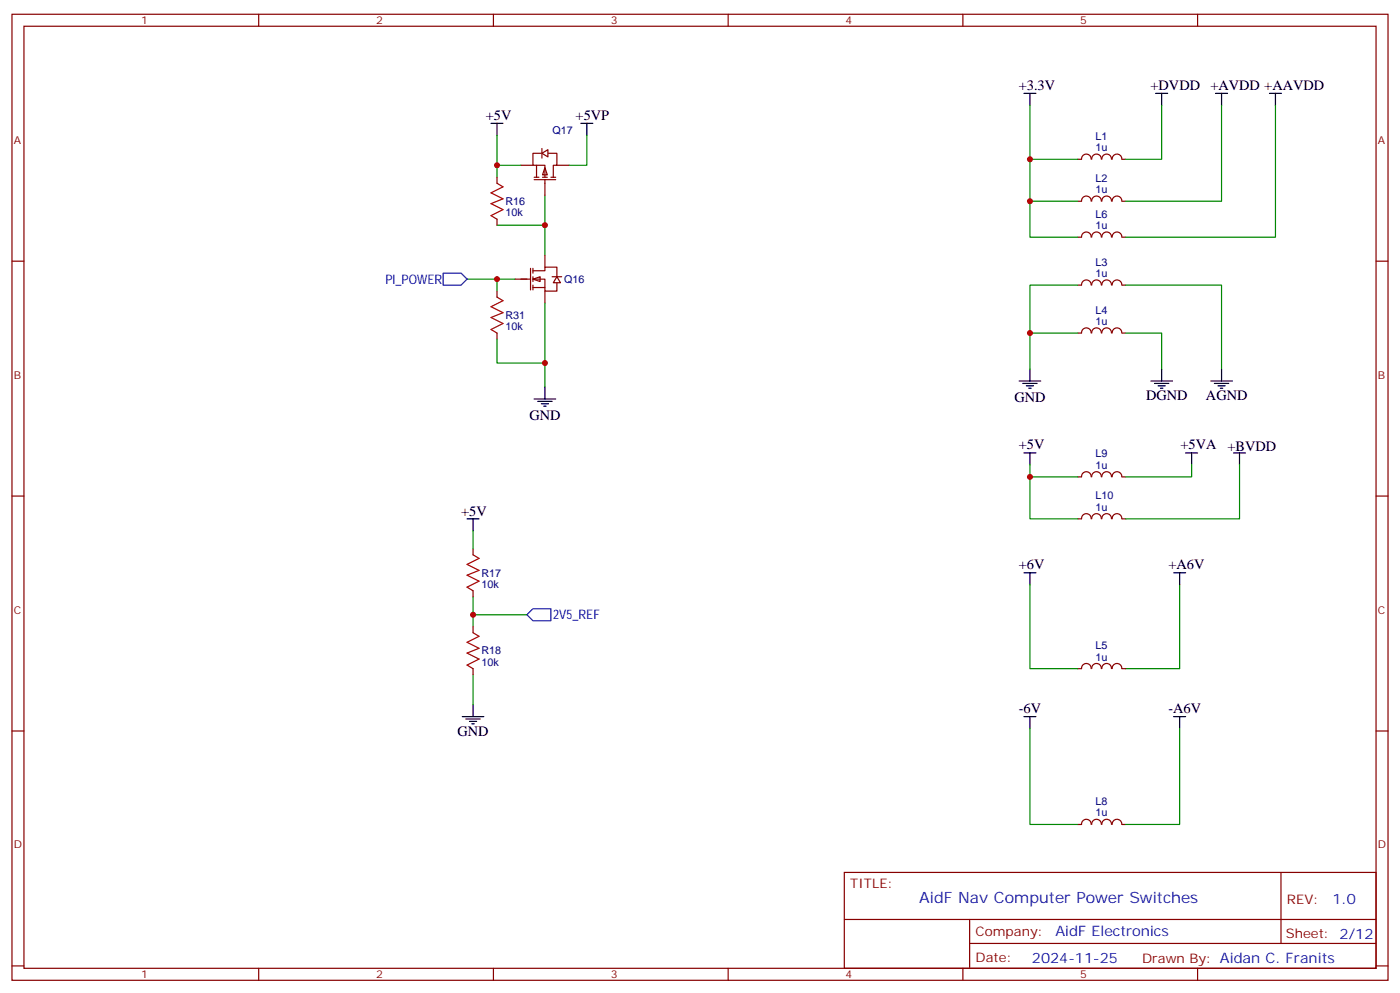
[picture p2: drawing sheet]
<svg xmlns="http://www.w3.org/2000/svg" width="412mm" height="292mm" viewBox="0 0 412 292" stroke-linecap="round" stroke-linejoin="round" font-family="sans-serif">
<g fill="none" stroke="#870000" stroke-width=".35">
<path d="M3.5 4.2h405.4v284.3h-405.4zM7.1 7.7h398.2v277.3h-398.2zM76.2 4.2v3.5M145.3 4.2v3.5M214.5 4.2v3.5M283.6 4.2v3.5M352.8 4.2v3.5M146.4 52.2v1.7M3.5 76.9h3.6M146.4 64.5v1.8M405.3 76.9h3.6M3.5 146h3.6"/>
<path d="M405.3 146h3.6M3.5 215.2h3.6M405.3 215.2h3.6M248.7 256.8h156.6v28.2h-156.6zM377.3 256.8v20.9M248.7 270.6h156.5M285.6 277.7h119.6M285.6 270.6v14.1M3.5 284.3h3.6M76.2 285v3.5M145.3 285v3.5M214.5 285v3.5"/>
<path d="M283.6 285v3.5M352.8 285v3.5M405.3 284.3h3.6"/>
</g>
<path d="M146.4 39.8v8.8h7.1M172.9 39.8v8.8h-5.3M146.4 48.6v3.6M160.5 57.5v8.8h-14.1M160.5 66.3v8.8M160.5 89.2v24.7" fill="none" stroke="#008700" stroke-width=".35"/>
<path d="M144.6 36.3h3.6M146.4 36.3v3.5M171.1 36.3h3.5M172.9 36.3v3.5M157.3 117.4h6.4M158.4 118.1h4.2M159.5 118.9h2.1M160.2 119.6h.7M160.5 113.9v3.5" fill="none" stroke="#000" stroke-width=".35"/>
<path d="M146.4 53.9l1.8 1.1-3.6 1.8 3.6 1.7-3.6 1.4 3.6 1.8-3.6 1.8 1.8 1" fill="none" stroke="#a10000" stroke-width=".35"/>
<g fill="#fff" stroke="#870000" stroke-width=".35">
<path d="M157 82.2l2.1-.7v1.4z"/>
<path d="M164 81.5l1.1 1.7h-2.1z"/>
</g>
<g fill="none" stroke="#870000" stroke-width=".35">
<path d="M153.5 48.6h3.5M157.3 52.9h6.4M157.3 52.2h1.4M158 48.6v3.6M159.5 45.1h-2.5v3.5h3.5v3.6M159.8 52.2h1.4M160.5 49.4l.7 2.1h-1.4zM160.5 52.9v4.6M161.2 45.1h2.8v3.5h-1v3.6M162.3 52.2h1.4M164 48.6h3.6M156.3 79v6.3"/>
<path d="M157 79.7h3.5v-1.1h3.5v2.9M157 79v1.4M160.5 75.1v3.5M151.7 82.2h4.6M157 82.2h3.5v3.5h3.5v-2.5M157 84.6h3.5M157 81.5v1.4M157 83.9v1.4M160.5 85.7v3.5M162.6 81.5h2.9"/>
</g>
<path d="M159.6 45.1l1.8-1v2.1z" fill="#fff" stroke="#870000" stroke-width=".35"/>
<g fill="none" stroke="#870000" stroke-width=".35">
<path d="M159.6 43.7v2.8M317.5 46.9h1.1M318.6 46.9a1.41 1.41 0 0 1 1.4-1.5 1.41 1.41 0 0 1 1.4 1.5M321.4 59.2a1.41 1.41 0 0 0-1.4-1.5 1.41 1.41 0 0 0-1.4 1.5h-1.1M321.6 46.9a1.41 1.41 0 0 1 1.4-1.5 1.41 1.41 0 0 1 1.4 1.5M321.6 59.2a1.41 1.41 0 0 1 1.4-1.5 1.41 1.41 0 0 1 1.4 1.5M324.6 46.9a1.41 1.41 0 0 1 1.4-1.5 1.41 1.41 0 0 1 1.4 1.5M324.6 59.2a1.41 1.41 0 0 1 1.4-1.5 1.41 1.41 0 0 1 1.4 1.5M327.6 46.9a1.41 1.41 0 0 1 1.4-1.5 1.41 1.41 0 0 1 1.4 1.5M327.6 59.2a1.41 1.41 0 0 1 1.4-1.5 1.41 1.41 0 0 1 1.4 1.5M330.6 46.9h1M330.6 59.2h1"/>
<path d="M321.4 69.8a1.41 1.41 0 0 0-1.4-1.5 1.41 1.41 0 0 0-1.4 1.5h-1.1M321.6 69.8a1.41 1.41 0 0 1 1.4-1.5 1.41 1.41 0 0 1 1.4 1.5M324.6 69.8a1.41 1.41 0 0 1 1.4-1.5 1.41 1.41 0 0 1 1.4 1.5M327.6 69.8a1.41 1.41 0 0 1 1.4-1.5 1.41 1.41 0 0 1 1.4 1.5M330.6 69.8h1M146.4 85.7v1.8M146.4 98v1.8M317.5 83.9h1.1M318.6 83.9a1.41 1.41 0 0 1 1.4-1.5 1.41 1.41 0 0 1 1.4 1.5M321.4 98a1.41 1.41 0 0 0-1.4-1.5 1.41 1.41 0 0 0-1.4 1.5h-1.1M321.6 83.9a1.41 1.41 0 0 1 1.4-1.5 1.41 1.41 0 0 1 1.4 1.5M321.6 98a1.41 1.41 0 0 1 1.4-1.5 1.41 1.41 0 0 1 1.4 1.5"/>
<path d="M324.6 83.9a1.41 1.41 0 0 1 1.4-1.5 1.41 1.41 0 0 1 1.4 1.5M324.6 98a1.41 1.41 0 0 1 1.4-1.5 1.41 1.41 0 0 1 1.4 1.5M327.6 83.9a1.41 1.41 0 0 1 1.4-1.5 1.41 1.41 0 0 1 1.4 1.5M327.6 98a1.41 1.41 0 0 1 1.4-1.5 1.41 1.41 0 0 1 1.4 1.5M330.6 83.9h1M330.6 98h1M317.5 152.7h1.1M318.6 152.7a1.41 1.41 0 0 1 1.4-1.5 1.41 1.41 0 0 1 1.4 1.5M321.4 140.3a1.41 1.41 0 0 0-1.4-1.5 1.41 1.41 0 0 0-1.4 1.5l-1.1 .1M321.6 140.3a1.41 1.41 0 0 1 1.4-1.5 1.41 1.41 0 0 1 1.4 1.5M321.6 152.7a1.41 1.41 0 0 1 1.4-1.5 1.41 1.41 0 0 1 1.4 1.5M324.6 140.3a1.41 1.41 0 0 1 1.4-1.5 1.41 1.41 0 0 1 1.4 1.5"/>
<path d="M324.6 152.7a1.41 1.41 0 0 1 1.4-1.5 1.41 1.41 0 0 1 1.4 1.5M327.6 140.3a1.41 1.41 0 0 1 1.4-1.5 1.41 1.41 0 0 1 1.4 1.5M327.6 152.7a1.41 1.41 0 0 1 1.4-1.5 1.41 1.41 0 0 1 1.4 1.5M330.6 140.4h1M330.6 152.7h1M139.3 161.5v1.8M139.3 173.9v1.7M139.3 184.5v1.7M139.3 196.8v1.8M317.5 196.8h1.1M318.6 196.8a1.41 1.41 0 0 1 1.4-1.5 1.41 1.41 0 0 1 1.4 1.5M321.6 196.8a1.41 1.41 0 0 1 1.4-1.5 1.41 1.41 0 0 1 1.4 1.5"/>
<path d="M324.6 196.8a1.41 1.41 0 0 1 1.4-1.5 1.41 1.41 0 0 1 1.4 1.5M327.6 196.8a1.41 1.41 0 0 1 1.4-1.5 1.41 1.41 0 0 1 1.4 1.5M330.6 196.8h1M321.4 242.7a1.41 1.41 0 0 0-1.4-1.6 1.41 1.41 0 0 0-1.4 1.6h-1.1M321.6 242.7a1.41 1.41 0 0 1 1.4-1.6 1.41 1.41 0 0 1 1.4 1.6M324.6 242.7a1.41 1.41 0 0 1 1.4-1.6 1.41 1.41 0 0 1 1.4 1.6M327.6 242.7a1.41 1.41 0 0 1 1.4-1.6 1.41 1.41 0 0 1 1.4 1.6M330.6 242.7h1"/>
</g>
<g fill="none" stroke="#008700" stroke-width=".35">
<path d="M303.4 31v15.9h14.1M342.2 31v15.9h-10.6M359.8 31v28.2h-28.2M375.7 31v38.8h-44.1M303.4 46.9v12.3h14.1M303.4 59.2v10.6h14.1M137.6 82.2h14.1M146.4 99.8v7.1h14.1M146.4 82.2v3.5M303.4 98h14.1M317.5 83.9h-14.1v24.7M331.6 83.9h28.2v24.7"/>
<path d="M331.6 98h10.6v10.6M303.4 136.8v3.6h14.1M351 136.8v3.6h-19.4M365.1 136.8v15.9h-33.5M139.3 156.2v5.3M303.4 140.4v12.3h14.1M139.3 175.6v8.9M303.4 172.1v24.7h14.1M347.5 172.1v24.7h-15.9M139.3 180.9h15.9M139.3 198.6v8.8M303.4 214.5v28.2h14.1"/>
<path d="M347.5 214.5v28.2h-15.9"/>
</g>
<path d="M130.5 80.4h5.3l1.8 1.8-1.8 1.7h-5.3zM155.2 180.9l1.8-1.7h5.3v3.5h-5.3z" fill="none" stroke="#00f" stroke-width=".35"/>
<g fill="none" stroke="#000" stroke-width=".35">
<path d="M301.6 27.5h3.6M303.4 27.5v3.5M340.4 27.5h3.6M342.2 27.5v3.5M358.1 27.5h3.5M359.8 27.5v3.5M373.9 27.5h3.6M375.7 27.5v3.5M300.2 112.1h6.4M301.3 112.9h4.2M302.3 113.6h2.1M303 114.3h.7"/>
<path d="M303.4 108.6v3.5M339 112.1h6.4M340.1 112.9h4.2M341.1 113.6h2.2M341.8 114.3h.7M342.2 108.6v3.5M356.7 112.1h6.3M357.7 112.9h4.2M358.8 113.6h2.1M359.5 114.3h.7M359.8 108.6v3.5M301.6 133.3h3.6"/>
<path d="M303.4 133.3v3.5M349.2 133.3h3.6M351 133.3v3.5M363.4 133.3h3.5M365.1 133.3v3.5M137.6 152.7h3.5M139.3 152.7v3.5M301.6 168.6h3.6M303.4 168.6v3.5M345.7 168.6h3.5M347.5 168.6v3.5M136.2 210.9h6.3"/>
<path d="M137.2 211.6h4.3M138.3 212.3h2.1M139 213h.7M139.3 207.4v3.5M301.6 210.9h3.6M303.4 210.9v3.6M345.7 210.9h3.5M347.5 210.9v3.6"/>
</g>
<path d="M146.4 87.5l1.8 1-3.6 1.8 3.6 1.7-3.6 1.5 3.6 1.7-3.6 1.8 1.8 1M139.3 163.3l1.8 1.1-3.5 1.7 3.5 1.8-3.5 1.4 3.5 1.8-3.5 1.7 1.7 1.1M139.3 186.2l1.8 1.1-3.5 1.8 3.5 1.7-3.5 1.4 3.5 1.8-3.5 1.8 1.7 1" fill="none" stroke="#a10000" stroke-width=".35"/>
<g fill="#c00">
<circle cx="160.5" cy="66.3" r=".88"/>
<circle cx="146.4" cy="48.6" r=".88"/>
<circle cx="139.3" cy="180.9" r=".88"/>
<circle cx="146.4" cy="82.2" r=".88"/>
<circle cx="160.5" cy="106.9" r=".88"/>
<circle cx="303.4" cy="46.9" r=".88"/>
<circle cx="303.4" cy="98" r=".88"/>
<circle cx="303.4" cy="140.4" r=".88"/>
<circle cx="303.4" cy="59.2" r=".88"/>
</g>
<text font-size="4.6" fill="#00f" x="270.8" y="265.8">AidF Nav Computer Power Switches</text>
<g font-size="4.2">
<text x="300.1" y="26.4">+3.3V</text>
<text x="338.9" y="26.4">+DVDD</text>
<text x="356.5" y="26.4">+AVDD +AAVDD</text>
<text x="143.1" y="35.2">+5V</text>
<text x="169.6" y="35.2">+5VP</text>
<text x="298.8" y="118.3">GND</text>
<text x="337.6" y="117.8">DGND</text>
<text x="355.2" y="117.8">AGND</text>
<text x="155.9" y="123.6">GND</text>
<text x="300.1" y="132.2">+5V</text>
<text x="347.7" y="132.2">+5VA</text>
<text x="361.6" y="132.6">+BVDD</text>
<text x="135.8" y="152">+5V</text>
<text x="300.1" y="167.5">+6V</text>
<text x="344.2" y="167.5">+A6V</text>
<text x="300.1" y="209.8">-6V</text>
<text x="344.2" y="209.8">-A6V</text>
<text x="134.8" y="216.6">GND</text>
</g>
<g font-size="4.2" fill="#00f">
<text x="392.5" y="266">1.0</text>
<text x="310.9" y="275.6">AidF Electronics</text>
<text x="304" y="283.4">2024-11-25</text>
</g>
<g font-size="3.9" fill="#00f">
<text x="113.5" y="83.5">PI_POWER</text>
<text x="163" y="182.1">2V5_REF</text>
</g>
<g font-size="3.9" fill="#800">
<text x="250.5" y="261.4">TITLE:</text>
<text x="379.1" y="266">REV:</text>
<text x="287.4" y="275.6">Company:</text>
<text x="378.7" y="276.2">Sheet: 2/12</text>
<text x="287.4" y="283.2">Date:</text>
<text x="336.4" y="283.3">Drawn By: Aidan C. Franits</text>
</g>
<g font-size="3.2" fill="#800">
<text x="41.6" y="7.2">1</text>
<text x="110.8" y="7.2">2</text>
<text x="179.9" y="7.2">3</text>
<text x="249.1" y="7.2">4</text>
<text x="318.2" y="7.2">5</text>
<text x="4.1" y="42.3">A</text>
<text x="405.9" y="42.3">A</text>
<text x="4.1" y="111.4">B</text>
<text x="405.9" y="111.4">B</text>
<text x="4.1" y="180.6">C</text>
<text x="405.9" y="180.6">C</text>
<text x="4.1" y="249.7">D</text>
<text x="405.9" y="249.7">D</text>
<text x="41.6" y="288">1</text>
<text x="110.8" y="288">2</text>
<text x="179.9" y="288">3</text>
<text x="249.1" y="288">4</text>
<text x="318.2" y="288">5</text>
</g>
<g font-size="3.2" fill="#000080">
<text x="162.7" y="39.4">Q17</text>
<text x="322.7" y="41.1">L1</text>
<text x="322.7" y="44.5">1u</text>
<text x="322.7" y="53.5">L2</text>
<text x="322.7" y="56.8">1u</text>
<text x="148.9" y="63.6">10k</text>
<text x="148.9" y="60.3">R16</text>
<text x="322.7" y="64.1">L6</text>
<text x="322.7" y="67.4">1u</text>
<text x="166.2" y="83.3">Q16</text>
<text x="322.7" y="81.5">1u</text>
<text x="322.7" y="78.2">L3</text>
<text x="148.9" y="93.9">R31</text>
<text x="322.7" y="95.6">1u</text>
<text x="322.7" y="92.3">L4</text>
<text x="148.9" y="97.1">10k</text>
<text x="322.7" y="138">1u</text>
<text x="322.7" y="134.6">L9</text>
<text x="322.7" y="147">L10</text>
<text x="322.7" y="150.3">1u</text>
<text x="141.8" y="173">10k</text>
<text x="141.8" y="169.7">R17</text>
<text x="322.7" y="191.1">L5</text>
<text x="141.8" y="195.9">10k</text>
<text x="141.8" y="192.6">R18</text>
<text x="322.7" y="194.4">1u</text>
<text x="322.7" y="236.9">L8</text>
<text x="322.7" y="240.3">1u</text>
</g>
</svg>
